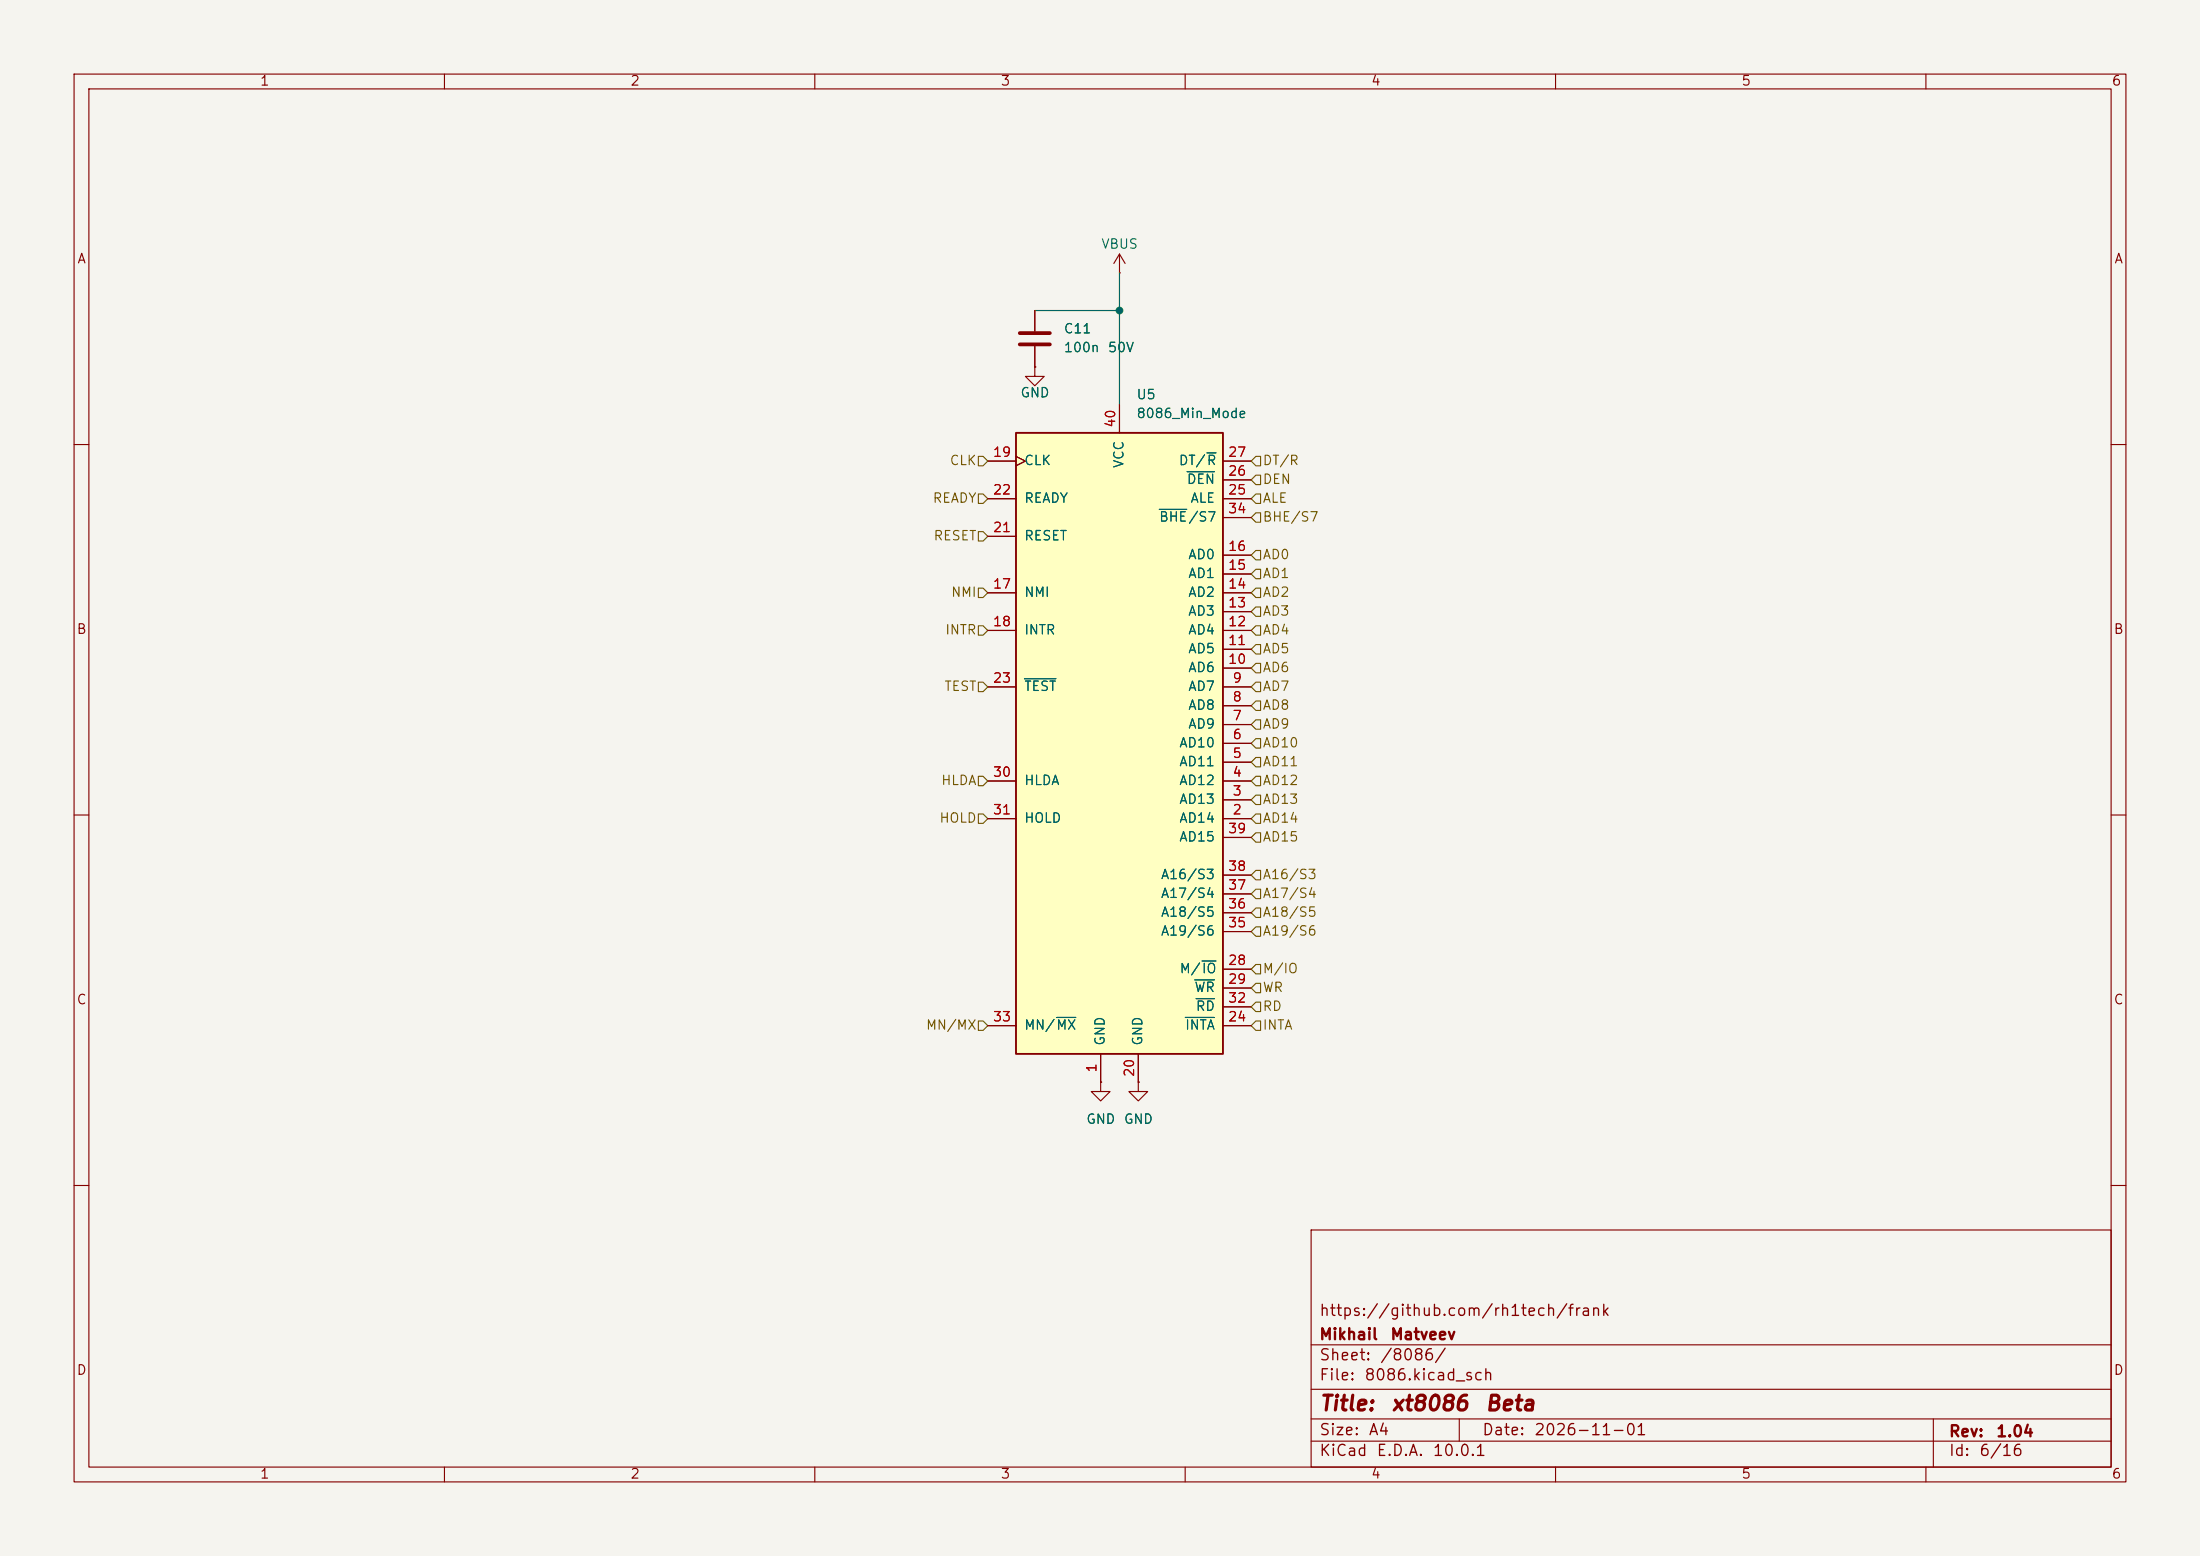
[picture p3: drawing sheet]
(kicad_sch
 (version 20260306)
 (generator "eeschema")
 (generator_version "10.0")
 (paper "A4")
 (title_block
  (title "${NAME} ${MODEL}")
  (date "${DATE}")
  (rev "${VERSION}")
  (company "Mikhail Matveev")
  (comment 1 "https://github.com/rh1tech/frank"))
 (lib_symbols
  (symbol "xt8086:8086_Min_Mode"
   (pin_names
    (offset 1.016)) (exclude_from_sim no) (in_bom yes) (on_board yes)
   (in_pos_files yes)
   (duplicate_pin_numbers_are_jumpers no)
   (property "Reference" "U" (at -12.7 43.18 0) (show_name no) (do_not_autoplace no) (effects (font (size 1.27 1.27))))
   (property "Value" "8086_Min_Mode" (at 10.16 43.18 0) (show_name no) (do_not_autoplace no) (effects (font (size 1.27 1.27))))
   (property "Footprint" "xt8086:DIP-40_W15.24mm_Socket" (at 1.27 2.54 0) (show_name no) (do_not_autoplace no) (hide yes) (effects (font (size 1.27 1.27)
    (italic yes))))
   (property "Datasheet" "http://datasheets.chipdb.org/Intel/x86/808x/datashts/8086/231455-006.pdf" (at 0 1.27 0) (show_name no) (do_not_autoplace no) (hide yes) (effects (font (size 1.27 1.27))))
   (property "Description" "8086 (minimum mode), 16-Bit HMOS Microprocessor, PDIP-40" (at 0 0 0) (show_name no) (do_not_autoplace no) (hide yes) (effects (font (size 1.27 1.27))))
   (symbol "8086_Min_Mode_0_1"
    (rectangle (start 13.97 -41.91) (end -13.97 41.91) (stroke (width 0.254) (type default)) (fill (type background))))
   (symbol "8086_Min_Mode_1_1"
    (pin power_in line (at -2.54 -45.72 90) (length 3.81) (name "GND" (effects (font (size 1.27 1.27)))) (number "1" (effects (font (size 1.27 1.27)))))
    (pin bidirectional line (at 17.78 -10.16 180) (length 3.81) (name "AD14" (effects (font (size 1.27 1.27)))) (number "2" (effects (font (size 1.27 1.27)))))
    (pin bidirectional line (at 17.78 -7.62 180) (length 3.81) (name "AD13" (effects (font (size 1.27 1.27)))) (number "3" (effects (font (size 1.27 1.27)))))
    (pin bidirectional line (at 17.78 -5.08 180) (length 3.81) (name "AD12" (effects (font (size 1.27 1.27)))) (number "4" (effects (font (size 1.27 1.27)))))
    (pin bidirectional line (at 17.78 -2.54 180) (length 3.81) (name "AD11" (effects (font (size 1.27 1.27)))) (number "5" (effects (font (size 1.27 1.27)))))
    (pin bidirectional line (at 17.78 0 180) (length 3.81) (name "AD10" (effects (font (size 1.27 1.27)))) (number "6" (effects (font (size 1.27 1.27)))))
    (pin bidirectional line (at 17.78 2.54 180) (length 3.81) (name "AD9" (effects (font (size 1.27 1.27)))) (number "7" (effects (font (size 1.27 1.27)))))
    (pin bidirectional line (at 17.78 5.08 180) (length 3.81) (name "AD8" (effects (font (size 1.27 1.27)))) (number "8" (effects (font (size 1.27 1.27)))))
    (pin bidirectional line (at 17.78 7.62 180) (length 3.81) (name "AD7" (effects (font (size 1.27 1.27)))) (number "9" (effects (font (size 1.27 1.27)))))
    (pin bidirectional line (at 17.78 10.16 180) (length 3.81) (name "AD6" (effects (font (size 1.27 1.27)))) (number "10" (effects (font (size 1.27 1.27)))))
    (pin bidirectional line (at 17.78 12.7 180) (length 3.81) (name "AD5" (effects (font (size 1.27 1.27)))) (number "11" (effects (font (size 1.27 1.27)))))
    (pin bidirectional line (at 17.78 15.24 180) (length 3.81) (name "AD4" (effects (font (size 1.27 1.27)))) (number "12" (effects (font (size 1.27 1.27)))))
    (pin bidirectional line (at 17.78 17.78 180) (length 3.81) (name "AD3" (effects (font (size 1.27 1.27)))) (number "13" (effects (font (size 1.27 1.27)))))
    (pin bidirectional line (at 17.78 20.32 180) (length 3.81) (name "AD2" (effects (font (size 1.27 1.27)))) (number "14" (effects (font (size 1.27 1.27)))))
    (pin bidirectional line (at 17.78 22.86 180) (length 3.81) (name "AD1" (effects (font (size 1.27 1.27)))) (number "15" (effects (font (size 1.27 1.27)))))
    (pin bidirectional line (at 17.78 25.4 180) (length 3.81) (name "AD0" (effects (font (size 1.27 1.27)))) (number "16" (effects (font (size 1.27 1.27)))))
    (pin input line (at -17.78 20.32 0) (length 3.81) (name "NMI" (effects (font (size 1.27 1.27)))) (number "17" (effects (font (size 1.27 1.27)))))
    (pin input line (at -17.78 15.24 0) (length 3.81) (name "INTR" (effects (font (size 1.27 1.27)))) (number "18" (effects (font (size 1.27 1.27)))))
    (pin input clock (at -17.78 38.1 0) (length 3.81) (name "CLK" (effects (font (size 1.27 1.27)))) (number "19" (effects (font (size 1.27 1.27)))))
    (pin power_in line (at 2.54 -45.72 90) (length 3.81) (name "GND" (effects (font (size 1.27 1.27)))) (number "20" (effects (font (size 1.27 1.27)))))
    (pin input line (at -17.78 27.94 0) (length 3.81) (name "RESET" (effects (font (size 1.27 1.27)))) (number "21" (effects (font (size 1.27 1.27)))))
    (pin input line (at -17.78 33.02 0) (length 3.81) (name "READY" (effects (font (size 1.27 1.27)))) (number "22" (effects (font (size 1.27 1.27)))))
    (pin input line (at -17.78 7.62 0) (length 3.81) (name "~{TEST}" (effects (font (size 1.27 1.27)))) (number "23" (effects (font (size 1.27 1.27)))))
    (pin output line (at 17.78 -38.1 180) (length 3.81) (name "~{INTA}" (effects (font (size 1.27 1.27)))) (number "24" (effects (font (size 1.27 1.27)))))
    (pin output line (at 17.78 33.02 180) (length 3.81) (name "ALE" (effects (font (size 1.27 1.27)))) (number "25" (effects (font (size 1.27 1.27)))))
    (pin output line (at 17.78 35.56 180) (length 3.81) (name "~{DEN}" (effects (font (size 1.27 1.27)))) (number "26" (effects (font (size 1.27 1.27)))))
    (pin output line (at 17.78 38.1 180) (length 3.81) (name "DT/~{R}" (effects (font (size 1.27 1.27)))) (number "27" (effects (font (size 1.27 1.27)))))
    (pin output line (at 17.78 -30.48 180) (length 3.81) (name "M/~{IO}" (effects (font (size 1.27 1.27)))) (number "28" (effects (font (size 1.27 1.27)))))
    (pin output line (at 17.78 -33.02 180) (length 3.81) (name "~{WR}" (effects (font (size 1.27 1.27)))) (number "29" (effects (font (size 1.27 1.27)))))
    (pin output line (at -17.78 -5.08 0) (length 3.81) (name "HLDA" (effects (font (size 1.27 1.27)))) (number "30" (effects (font (size 1.27 1.27)))))
    (pin input line (at -17.78 -10.16 0) (length 3.81) (name "HOLD" (effects (font (size 1.27 1.27)))) (number "31" (effects (font (size 1.27 1.27)))))
    (pin output line (at 17.78 -35.56 180) (length 3.81) (name "~{RD}" (effects (font (size 1.27 1.27)))) (number "32" (effects (font (size 1.27 1.27)))))
    (pin input line (at -17.78 -38.1 0) (length 3.81) (name "MN/~{MX}" (effects (font (size 1.27 1.27)))) (number "33" (effects (font (size 1.27 1.27)))))
    (pin output line (at 17.78 30.48 180) (length 3.81) (name "~{BHE}/S7" (effects (font (size 1.27 1.27)))) (number "34" (effects (font (size 1.27 1.27)))))
    (pin output line (at 17.78 -25.4 180) (length 3.81) (name "A19/S6" (effects (font (size 1.27 1.27)))) (number "35" (effects (font (size 1.27 1.27)))))
    (pin output line (at 17.78 -22.86 180) (length 3.81) (name "A18/S5" (effects (font (size 1.27 1.27)))) (number "36" (effects (font (size 1.27 1.27)))))
    (pin output line (at 17.78 -20.32 180) (length 3.81) (name "A17/S4" (effects (font (size 1.27 1.27)))) (number "37" (effects (font (size 1.27 1.27)))))
    (pin output line (at 17.78 -17.78 180) (length 3.81) (name "A16/S3" (effects (font (size 1.27 1.27)))) (number "38" (effects (font (size 1.27 1.27)))))
    (pin bidirectional line (at 17.78 -12.7 180) (length 3.81) (name "AD15" (effects (font (size 1.27 1.27)))) (number "39" (effects (font (size 1.27 1.27)))))
    (pin power_in line (at 0 45.72 270) (length 3.81) (name "VCC" (effects (font (size 1.27 1.27)))) (number "40" (effects (font (size 1.27 1.27))))))
   (embedded_fonts no))
  (symbol "xt8086:C"
   (pin_numbers (hide yes))
   (pin_names
    (offset 0.254)) (exclude_from_sim no) (in_bom yes) (on_board yes)
   (in_pos_files yes)
   (duplicate_pin_numbers_are_jumpers no)
   (property "Reference" "C" (at 0.635 2.54 0) (show_name no) (do_not_autoplace no) (effects (font (size 1.27 1.27)) (justify left)))
   (property "Value" "C" (at 0.635 -2.54 0) (show_name no) (do_not_autoplace no) (effects (font (size 1.27 1.27)) (justify left)))
   (property "Footprint" "" (at 0.9652 -3.81 0) (show_name no) (do_not_autoplace no) (hide yes) (effects (font (size 1.27 1.27))))
   (property "Datasheet" "" (at 0 0 0) (show_name no) (do_not_autoplace no) (hide yes) (effects (font (size 1.27 1.27))))
   (property "Description" "Unpolarized capacitor" (at 0 0 0) (show_name no) (do_not_autoplace no) (hide yes) (effects (font (size 1.27 1.27))))
   (symbol "C_0_1"
    (polyline (pts (xy -2.032 0.762) (xy 2.032 0.762)) (stroke (width 0.508) (type default)) (fill (type none)))
    (polyline (pts (xy -2.032 -0.762) (xy 2.032 -0.762)) (stroke (width 0.508) (type default)) (fill (type none))))
   (symbol "C_1_1"
    (pin passive line (at 0 3.81 270) (length 2.794) (name "" (effects (font (size 1.27 1.27)))) (number "1" (effects (font (size 1.27 1.27)))))
    (pin passive line (at 0 -3.81 90) (length 2.794) (name "" (effects (font (size 1.27 1.27)))) (number "2" (effects (font (size 1.27 1.27))))))
   (embedded_fonts no))
  (symbol "xt8086:GND"
   (power global)
   (pin_numbers (hide yes))
   (pin_names
    (offset 0) (hide yes)) (exclude_from_sim no) (in_bom yes) (on_board yes)
   (in_pos_files yes)
   (duplicate_pin_numbers_are_jumpers no)
   (property "Reference" "#PWR" (at 0 -6.35 0) (show_name no) (do_not_autoplace no) (hide yes) (effects (font (size 1.27 1.27))))
   (property "Value" "GND" (at 0 -3.81 0) (show_name no) (do_not_autoplace no) (effects (font (size 1.27 1.27))))
   (property "Footprint" "" (at 0 0 0) (show_name no) (do_not_autoplace no) (hide yes) (effects (font (size 1.27 1.27))))
   (property "Datasheet" "" (at 0 0 0) (show_name no) (do_not_autoplace no) (hide yes) (effects (font (size 1.27 1.27))))
   (property "Description" "Power symbol creates a global label with name \"GND\" , ground" (at 0 0 0) (show_name no) (do_not_autoplace no) (hide yes) (effects (font (size 1.27 1.27))))
   (symbol "GND_0_1"
    (polyline (pts (xy 0 0) (xy 0 -1.27) (xy 1.27 -1.27) (xy 0 -2.54) (xy -1.27 -1.27) (xy 0 -1.27)) (stroke (width 0) (type default)) (fill (type none))))
   (symbol "GND_1_1"
    (pin power_in line (at 0 0 270) (length 0) (name "" (effects (font (size 1.27 1.27)))) (number "1" (effects (font (size 1.27 1.27))))))
   (embedded_fonts no))
  (symbol "xt8086:VBUS"
   (power global)
   (pin_numbers (hide yes))
   (pin_names
    (offset 0) (hide yes)) (exclude_from_sim no) (in_bom yes) (on_board yes)
   (in_pos_files yes)
   (duplicate_pin_numbers_are_jumpers no)
   (property "Reference" "#PWR" (at 0 -3.81 0) (show_name no) (do_not_autoplace no) (hide yes) (effects (font (size 1.27 1.27))))
   (property "Value" "VBUS" (at 0 3.556 0) (show_name no) (do_not_autoplace no) (effects (font (size 1.27 1.27))))
   (property "Footprint" "" (at 0 0 0) (show_name no) (do_not_autoplace no) (hide yes) (effects (font (size 1.27 1.27))))
   (property "Datasheet" "" (at 0 0 0) (show_name no) (do_not_autoplace no) (hide yes) (effects (font (size 1.27 1.27))))
   (property "Description" "Power symbol creates a global label with name \"VBUS\"" (at 0 0 0) (show_name no) (do_not_autoplace no) (hide yes) (effects (font (size 1.27 1.27))))
   (symbol "VBUS_0_1"
    (polyline (pts (xy -0.762 1.27) (xy 0 2.54)) (stroke (width 0) (type default)) (fill (type none)))
    (polyline (pts (xy 0 2.54) (xy 0.762 1.27)) (stroke (width 0) (type default)) (fill (type none)))
    (polyline (pts (xy 0 0) (xy 0 2.54)) (stroke (width 0) (type default)) (fill (type none))))
   (symbol "VBUS_1_1"
    (pin power_in line (at 0 0 90) (length 0) (name "" (effects (font (size 1.27 1.27)))) (number "1" (effects (font (size 1.27 1.27))))))
   (embedded_fonts no)))
 (junction
  (at 151.13 41.91)
  (diameter 0)
  (color 0 0 0 0))
 (wire
  (pts (xy 151.13 41.91) (xy 139.7 41.91))
  (stroke (width 0) (type default)))
 (wire
  (pts (xy 151.13 54.61) (xy 151.13 41.91))
  (stroke (width 0) (type default)))
 (wire
  (pts (xy 151.13 41.91) (xy 151.13 36.83))
  (stroke (width 0) (type default)))
 (hierarchical_label "DT{slash}R"
  (shape input)
  (at 168.91 62.23 0)
  (effects (font (size 1.27 1.27)) (justify left)))
 (hierarchical_label "AD15"
  (shape input)
  (at 168.91 113.03 0)
  (effects (font (size 1.27 1.27)) (justify left)))
 (hierarchical_label "ALE"
  (shape input)
  (at 168.91 67.31 0)
  (effects (font (size 1.27 1.27)) (justify left)))
 (hierarchical_label "AD14"
  (shape input)
  (at 168.91 110.49 0)
  (effects (font (size 1.27 1.27)) (justify left)))
 (hierarchical_label "AD4"
  (shape input)
  (at 168.91 85.09 0)
  (effects (font (size 1.27 1.27)) (justify left)))
 (hierarchical_label "BHE{slash}S7"
  (shape input)
  (at 168.91 69.85 0)
  (effects (font (size 1.27 1.27)) (justify left)))
 (hierarchical_label "AD5"
  (shape input)
  (at 168.91 87.63 0)
  (effects (font (size 1.27 1.27)) (justify left)))
 (hierarchical_label "RESET"
  (shape input)
  (at 133.35 72.39 180)
  (effects (font (size 1.27 1.27)) (justify right)))
 (hierarchical_label "READY"
  (shape input)
  (at 133.35 67.31 180)
  (effects (font (size 1.27 1.27)) (justify right)))
 (hierarchical_label "TEST"
  (shape input)
  (at 133.35 92.71 180)
  (effects (font (size 1.27 1.27)) (justify right)))
 (hierarchical_label "NMI"
  (shape input)
  (at 133.35 80.01 180)
  (effects (font (size 1.27 1.27)) (justify right)))
 (hierarchical_label "AD9"
  (shape input)
  (at 168.91 97.79 0)
  (effects (font (size 1.27 1.27)) (justify left)))
 (hierarchical_label "AD8"
  (shape input)
  (at 168.91 95.25 0)
  (effects (font (size 1.27 1.27)) (justify left)))
 (hierarchical_label "AD12"
  (shape input)
  (at 168.91 105.41 0)
  (effects (font (size 1.27 1.27)) (justify left)))
 (hierarchical_label "CLK"
  (shape input)
  (at 133.35 62.23 180)
  (effects (font (size 1.27 1.27)) (justify right)))
 (hierarchical_label "MN{slash}MX"
  (shape input)
  (at 133.35 138.43 180)
  (effects (font (size 1.27 1.27)) (justify right)))
 (hierarchical_label "HOLD"
  (shape input)
  (at 133.35 110.49 180)
  (effects (font (size 1.27 1.27)) (justify right)))
 (hierarchical_label "INTA"
  (shape input)
  (at 168.91 138.43 0)
  (effects (font (size 1.27 1.27)) (justify left)))
 (hierarchical_label "AD0"
  (shape input)
  (at 168.91 74.93 0)
  (effects (font (size 1.27 1.27)) (justify left)))
 (hierarchical_label "AD7"
  (shape input)
  (at 168.91 92.71 0)
  (effects (font (size 1.27 1.27)) (justify left)))
 (hierarchical_label "AD6"
  (shape input)
  (at 168.91 90.17 0)
  (effects (font (size 1.27 1.27)) (justify left)))
 (hierarchical_label "WR"
  (shape input)
  (at 168.91 133.35 0)
  (effects (font (size 1.27 1.27)) (justify left)))
 (hierarchical_label "M{slash}IO"
  (shape input)
  (at 168.91 130.81 0)
  (effects (font (size 1.27 1.27)) (justify left)))
 (hierarchical_label "AD11"
  (shape input)
  (at 168.91 102.87 0)
  (effects (font (size 1.27 1.27)) (justify left)))
 (hierarchical_label "DEN"
  (shape input)
  (at 168.91 64.77 0)
  (effects (font (size 1.27 1.27)) (justify left)))
 (hierarchical_label "AD13"
  (shape input)
  (at 168.91 107.95 0)
  (effects (font (size 1.27 1.27)) (justify left)))
 (hierarchical_label "A18{slash}S5"
  (shape input)
  (at 168.91 123.19 0)
  (effects (font (size 1.27 1.27)) (justify left)))
 (hierarchical_label "AD1"
  (shape input)
  (at 168.91 77.47 0)
  (effects (font (size 1.27 1.27)) (justify left)))
 (hierarchical_label "RD"
  (shape input)
  (at 168.91 135.89 0)
  (effects (font (size 1.27 1.27)) (justify left)))
 (hierarchical_label "A16{slash}S3"
  (shape input)
  (at 168.91 118.11 0)
  (effects (font (size 1.27 1.27)) (justify left)))
 (hierarchical_label "HLDA"
  (shape input)
  (at 133.35 105.41 180)
  (effects (font (size 1.27 1.27)) (justify right)))
 (hierarchical_label "AD10"
  (shape input)
  (at 168.91 100.33 0)
  (effects (font (size 1.27 1.27)) (justify left)))
 (hierarchical_label "AD2"
  (shape input)
  (at 168.91 80.01 0)
  (effects (font (size 1.27 1.27)) (justify left)))
 (hierarchical_label "INTR"
  (shape input)
  (at 133.35 85.09 180)
  (effects (font (size 1.27 1.27)) (justify right)))
 (hierarchical_label "AD3"
  (shape input)
  (at 168.91 82.55 0)
  (effects (font (size 1.27 1.27)) (justify left)))
 (hierarchical_label "A17{slash}S4"
  (shape input)
  (at 168.91 120.65 0)
  (effects (font (size 1.27 1.27)) (justify left)))
 (hierarchical_label "A19{slash}S6"
  (shape input)
  (at 168.91 125.73 0)
  (effects (font (size 1.27 1.27)) (justify left)))
 (symbol
  (lib_id "xt8086:VBUS")
  (at 151.13 36.83 0)
  (unit 1)
  (body_style 1)
  (exclude_from_sim no)
  (in_bom yes)
  (on_board yes)
  (in_pos_files no)
  (dnp no)
  (property "Reference" "#PWR054" (at 151.13 33.02 0) (hide yes) (show_name no) (do_not_autoplace no) (effects (font (size 1.27 1.27))))
  (property "Value" "VBUS" (at 151.13 33.02 0) (show_name no) (do_not_autoplace no) (effects (font (size 1.27 1.27))))
  (property "Footprint" "" (at 151.13 36.83 0) (hide yes) (show_name no) (do_not_autoplace no) (effects (font (size 1.27 1.27))))
  (property "Datasheet" "" (at 151.13 36.83 0) (hide yes) (show_name no) (do_not_autoplace no) (effects (font (size 1.27 1.27))))
  (property "Description" "Power symbol creates a global label with name \"VBUS\"" (at 151.13 36.83 0) (hide yes) (show_name no) (do_not_autoplace no) (effects (font (size 1.27 1.27))))
  (pin "1"))
 (symbol
  (lib_id "xt8086:C")
  (at 139.7 45.72 0)
  (unit 1)
  (body_style 1)
  (exclude_from_sim no)
  (in_bom yes)
  (on_board yes)
  (in_pos_files yes)
  (dnp no)
  (property "Reference" "C11" (at 143.51 44.45 0) (show_name no) (do_not_autoplace no) (effects (font (size 1.27 1.27)) (justify left)))
  (property "Value" "100nF" (at 143.51 46.99 0) (show_name no) (do_not_autoplace no) (effects (font (size 1.27 1.27)) (justify left)))
  (property "Footprint" "xt8086:C_0603_1608Metric" (at 139.7 45.72 0) (hide yes) (show_name no) (do_not_autoplace no) (effects (font (size 1.27 1.27))))
  (property "Datasheet" "" (at 139.7 45.72 0) (hide yes) (show_name no) (do_not_autoplace no) (effects (font (size 1.27 1.27))))
  (property "Description" "Unpolarized capacitor" (at 139.7 45.72 0) (hide yes) (show_name no) (do_not_autoplace no) (effects (font (size 1.27 1.27))))
  (property "LCSC" "C14663" (at 139.7 45.72 0) (hide yes) (show_name no) (do_not_autoplace no) (effects (font (size 1.27 1.27))))
  (pin "1")
  (pin "2"))
 (symbol
  (lib_id "xt8086:GND")
  (at 153.67 146.05 0)
  (unit 1)
  (body_style 1)
  (exclude_from_sim no)
  (in_bom yes)
  (on_board yes)
  (in_pos_files yes)
  (dnp no)
  (fields_autoplaced yes)
  (property "Reference" "#PWR055" (at 153.67 152.4 0) (hide yes) (show_name no) (do_not_autoplace no) (effects (font (size 1.27 1.27))))
  (property "Value" "GND" (at 153.67 151.13 0) (show_name no) (do_not_autoplace no) (effects (font (size 1.27 1.27))))
  (property "Footprint" "" (at 153.67 146.05 0) (hide yes) (show_name no) (do_not_autoplace no) (effects (font (size 1.27 1.27))))
  (property "Datasheet" "" (at 153.67 146.05 0) (hide yes) (show_name no) (do_not_autoplace no) (effects (font (size 1.27 1.27))))
  (property "Description" "Power symbol creates a global label with name \"GND\" , ground" (at 153.67 146.05 0) (hide yes) (show_name no) (do_not_autoplace no) (effects (font (size 1.27 1.27))))
  (pin "1"))
 (symbol
  (lib_id "xt8086:GND")
  (at 139.7 49.53 0)
  (unit 1)
  (body_style 1)
  (exclude_from_sim no)
  (in_bom yes)
  (on_board yes)
  (in_pos_files no)
  (dnp no)
  (fields_autoplaced yes)
  (property "Reference" "#PWR052" (at 139.7 45.72 0) (hide yes) (show_name no) (do_not_autoplace no) (effects (font (size 1.27 1.27))))
  (property "Value" "GND" (at 139.7 53.086 0) (show_name no) (do_not_autoplace no) (effects (font (size 1.27 1.27))))
  (property "Footprint" "" (at 139.7 49.53 0) (hide yes) (show_name no) (do_not_autoplace no) (effects (font (size 1.27 1.27))))
  (property "Datasheet" "" (at 139.7 49.53 0) (hide yes) (show_name no) (do_not_autoplace no) (effects (font (size 1.27 1.27))))
  (property "Description" "Power symbol creates a global label with name \"GND\" , ground" (at 139.7 49.53 0) (hide yes) (show_name no) (do_not_autoplace no) (effects (font (size 1.27 1.27))))
  (pin "1"))
 (symbol
  (lib_id "xt8086:8086_Min_Mode")
  (at 151.13 100.33 0)
  (unit 1)
  (body_style 1)
  (exclude_from_sim no)
  (in_bom yes)
  (on_board yes)
  (in_pos_files yes)
  (dnp no)
  (fields_autoplaced yes)
  (property "Reference" "U5" (at 153.3241 53.34 0) (show_name no) (do_not_autoplace no) (effects (font (size 1.27 1.27)) (justify left)))
  (property "Value" "8086_Min_Mode" (at 153.3241 55.88 0) (show_name no) (do_not_autoplace no) (effects (font (size 1.27 1.27)) (justify left)))
  (property "Footprint" "xt8086:DIP-40_W15.24mm_Socket" (at 152.4 97.79 0) (hide yes) (show_name no) (do_not_autoplace no) (effects (font (size 1.27 1.27)
    (italic yes))))
  (property "Datasheet" "http://datasheets.chipdb.org/Intel/x86/808x/datashts/8086/231455-006.pdf" (at 151.13 99.06 0) (hide yes) (show_name no) (do_not_autoplace no) (effects (font (size 1.27 1.27))))
  (property "Description" "8086 (minimum mode), 16-Bit HMOS Microprocessor, PDIP-40" (at 151.13 100.33 0) (hide yes) (show_name no) (do_not_autoplace no) (effects (font (size 1.27 1.27))))
  (property "LCSC" "C2332" (at 151.13 99.06 0) (hide yes) (show_name no) (do_not_autoplace no) (effects (font (size 1.27 1.27))))
  (property "KiLib_Generator" "package/DIP/legacy" (at 151.13 100.33 0) (hide yes) (show_name no) (do_not_autoplace no) (effects (font (size 1.27 1.27))))
  (pin "33")
  (pin "23")
  (pin "40")
  (pin "31")
  (pin "14")
  (pin "21")
  (pin "17")
  (pin "11")
  (pin "20")
  (pin "3")
  (pin "30")
  (pin "37")
  (pin "13")
  (pin "4")
  (pin "24")
  (pin "1")
  (pin "32")
  (pin "35")
  (pin "39")
  (pin "34")
  (pin "5")
  (pin "36")
  (pin "25")
  (pin "12")
  (pin "18")
  (pin "6")
  (pin "7")
  (pin "8")
  (pin "27")
  (pin "10")
  (pin "2")
  (pin "16")
  (pin "22")
  (pin "28")
  (pin "38")
  (pin "29")
  (pin "15")
  (pin "9")
  (pin "26")
  (pin "19"))
 (symbol
  (lib_id "xt8086:GND")
  (at 148.59 146.05 0)
  (unit 1)
  (body_style 1)
  (exclude_from_sim no)
  (in_bom yes)
  (on_board yes)
  (in_pos_files yes)
  (dnp no)
  (fields_autoplaced yes)
  (property "Reference" "#PWR053" (at 148.59 152.4 0) (hide yes) (show_name no) (do_not_autoplace no) (effects (font (size 1.27 1.27))))
  (property "Value" "GND" (at 148.59 151.13 0) (show_name no) (do_not_autoplace no) (effects (font (size 1.27 1.27))))
  (property "Footprint" "" (at 148.59 146.05 0) (hide yes) (show_name no) (do_not_autoplace no) (effects (font (size 1.27 1.27))))
  (property "Datasheet" "" (at 148.59 146.05 0) (hide yes) (show_name no) (do_not_autoplace no) (effects (font (size 1.27 1.27))))
  (property "Description" "Power symbol creates a global label with name \"GND\" , ground" (at 148.59 146.05 0) (hide yes) (show_name no) (do_not_autoplace no) (effects (font (size 1.27 1.27))))
  (pin "1")))
